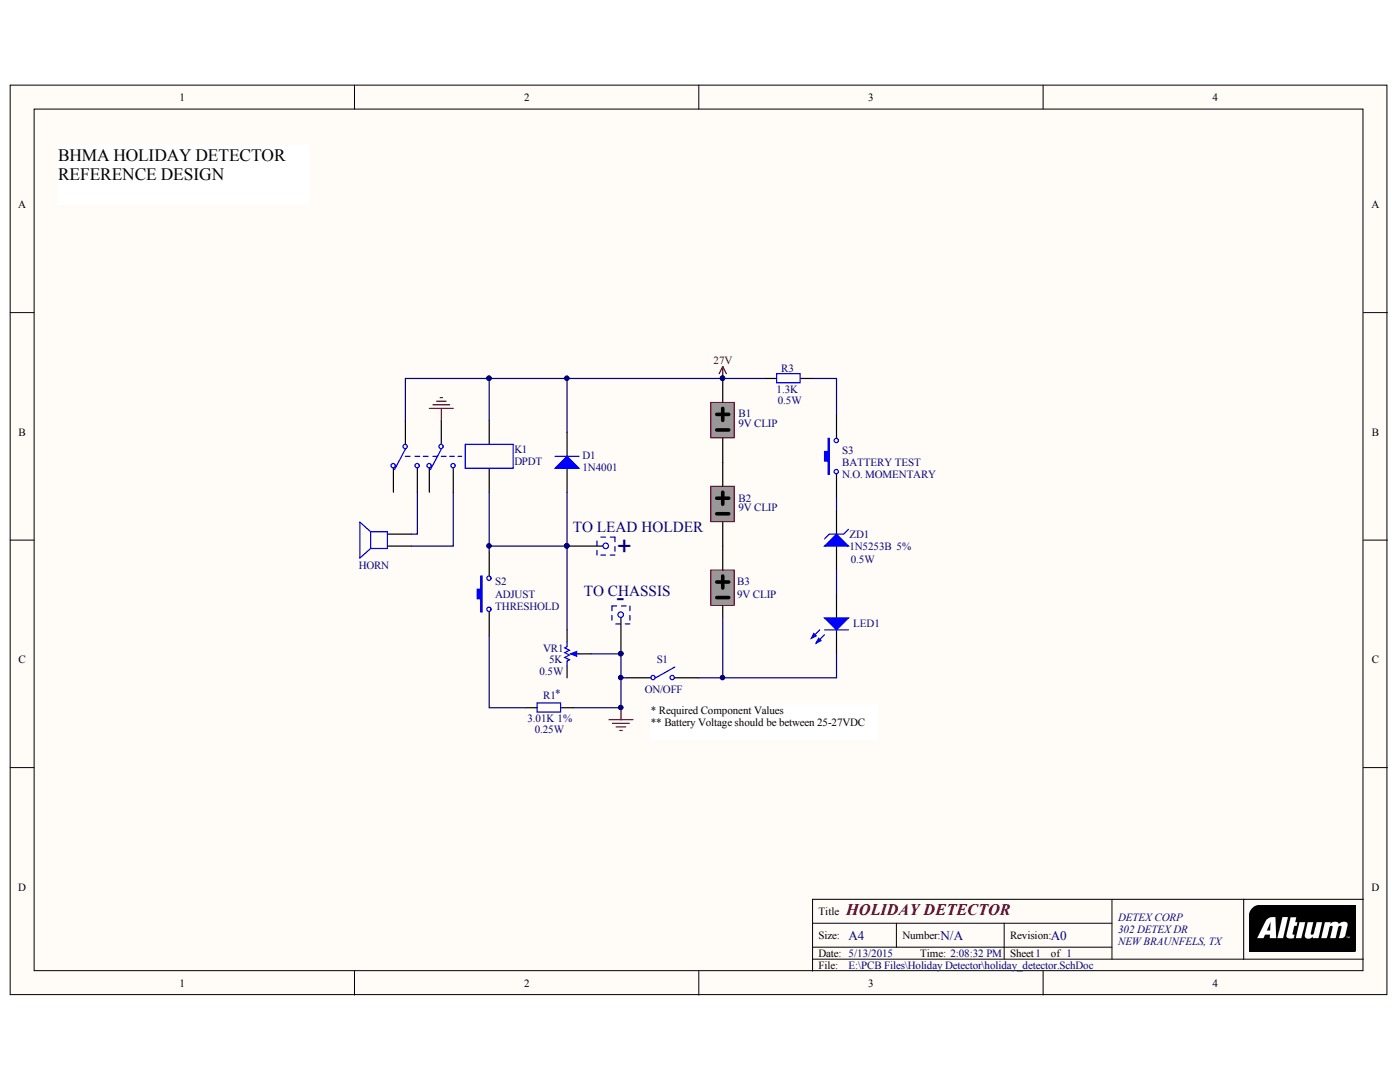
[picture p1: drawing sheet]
# Altium project holiday_detector.PrjPcb
1 sheet, 16 parts. Net scope: global (net labels, ports and power ports of the same name join across sheets).
Board file: holiday_detector.PcbDoc

## Sheet holiday_detector.SchDoc: HOLIDAY DETECTOR
size A4; Engineer: DMH; Address1: DETEX CORP; Address2: 302 DETEX DR; Address3: NEW BRAUNFELS, TX; DocumentNumber: N/A; Revision: A0; SheetNumber: 1; SheetTotal: 1

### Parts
+  TP_80_MIL  [TP_80_MIL]  (value not drawn)
-_CHASSIS  TP_80_MIL  [TP_80_MIL]  (value not drawn)
B1  9V CLIP  [BATT_CLIP]
B2  9V CLIP  [BATT_CLIP]
B3  9V CLIP  [BATT_CLIP]
D1  1N4001  [DO-41]
HORN  Speaker  [BUZZER]  (value not drawn)
K1  DPDT  [OM_G2R]
LED1  T-1 3/4  [LED_2]  (value not drawn)
R1  value 3.01K  Tolerance: 1%  Power Rating: 0.25W  [AXIAL-0.4]  (hidden comment: Res2)
R3  value 1.3K  Power Rating: 0.5W  [AXIAL-0.4]  (hidden comment: Res2)
S1  ON/OFF  [SPDT_PCB - duplicate]
S2  ADJUST  [SPST-2]
S3  BATTERY TEST  TYPE: N.O. MOMENTARY  [SPST-2]
VR1  value 5K  Power Rating: 0.5W  [JMP3]  (hidden comment: RPot)
ZD1  VOLTAGE: 1N5253B  Tolerance: 5%  POWER RATING: 0.5W  [ZENER_1_WATT]  (hidden comment: *)

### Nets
27V: B1.1(POS) D1.2(K) K1.3 K1.8 R3.2
GND: -_CHASSIS.1 K1.6 R1.2 S1.1(COMMON) VR1.3(TAP)
Net+_1: +.1 D1.1(A) K1.1 S2.1 VR1.1(TOP)
NetB1_2: B1.2(NEG) B2.1(POS)
NetB2_2: B2.2(NEG) B3.1(POS)
NetB3_2: B3.2(NEG) LED1.2(K) S1.2(NO)
NetHORN_1: HORN.1 K1.4
NetHORN_2: HORN.2 K1.5
NetLED1_1: LED1.1(A) ZD1.1(A)
NetR1_1: R1.1 S2.2
NetR3_1: R3.1 S3.1
NetS3_2: S3.2 ZD1.2(K)

Not connected (* = marked no-connect by the designer): K1 2 7; VR1 2(BOT)

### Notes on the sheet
- BHMA HOLIDAY DETECTOR
  REFERENCE DESIGN
- (near +) TO LEAD HOLDER
- (near -_CHASSIS) TO CHASSIS
- (near S2) THRESHOLD
- (near -_CHASSIS) -
- (near R1) *
- (near S1) * Required Component Values
  ** Battery Voltage should be between 25-27VDC
